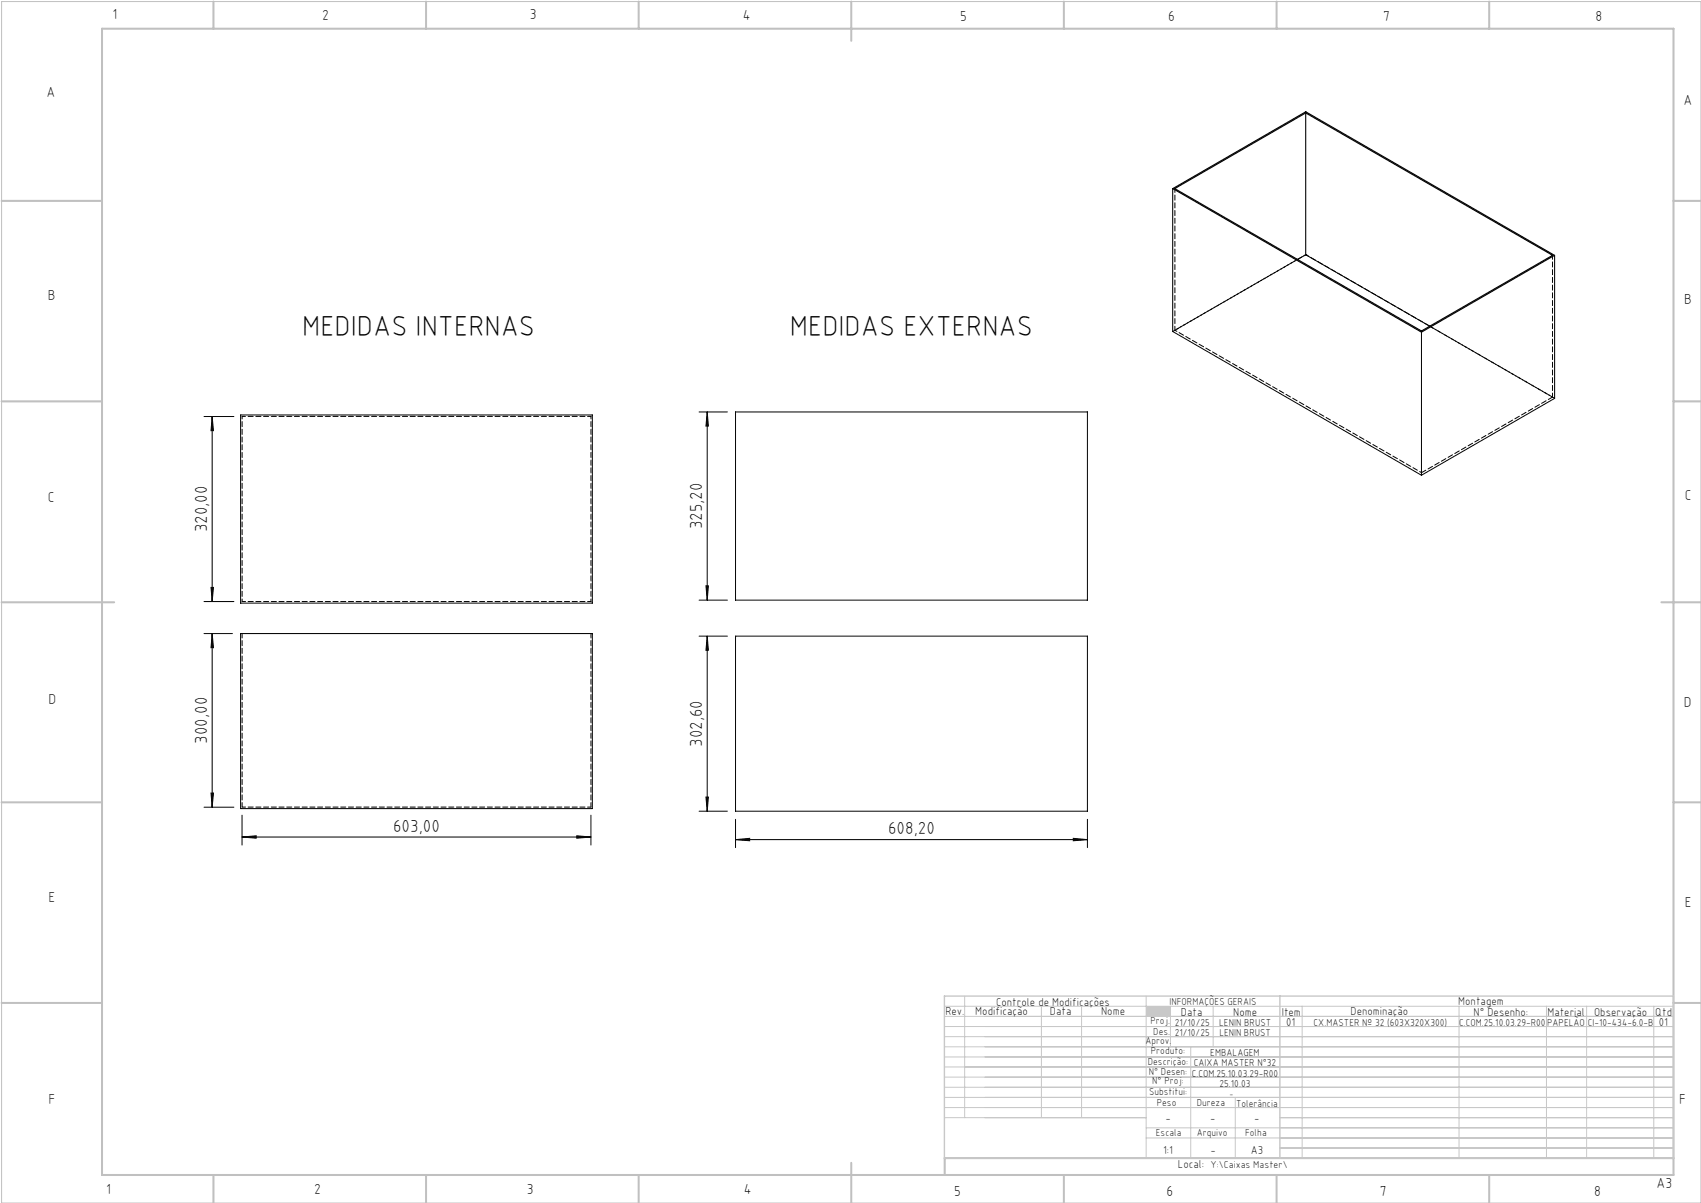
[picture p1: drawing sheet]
<svg xmlns="http://www.w3.org/2000/svg" width="420mm" height="297mm" viewBox="0 0 420 297" stroke-linecap="round" stroke-linejoin="round" font-family="sans-serif">
<path d="M.4 .4h419.6v296.6h-419.6z" fill="none" stroke="#c0c0c0" stroke-width=".25"/>
<g fill="none" stroke="#c0c0c0" stroke-width=".5">
<path d="M25.2 7.1h388v283h-388zM52.7 .4v6.7M105.2 .4v6.7M157.7 .4v6.7M210.2 .4v9.7M262.7 .4v6.7M315.2 .4v6.7M367.7 .4v6.7M.4 49.6h24.8M413.2 49.6h6.8M.4 99.1h24.8M413.2 99.1h6.8"/>
<path d="M.4 148.7h27.8M410.2 148.7h9.8M.4 198.1h24.8M413.2 198.1h6.8M.4 247.6h24.8M413.2 247.6h6.8M52.7 290.1v6.9M105.2 290.1v6.9M157.7 290.1v6.9M210.2 287.1v9.9M262.7 290.1v6.9M315.2 290.1v6.9"/>
<path d="M367.7 290.1v6.9M413.2 285.9h-179.9v4.2"/>
</g>
<g fill="none" stroke="#c3c8d2" stroke-width=".25">
<path d="M233.2 250.9h180M233.2 248.4h180M233.2 253.4h180M233.2 255.9h180M233.2 258.4h180M238.2 245.9v30M257.1 248.4v27.5M267.1 248.4v27.5M283 245.9v40M289 248.4v10M294 258.4v27.5M299.5 248.4v10"/>
<path d="M321.5 248.4v37.5M360.3 248.4v37.5M381.8 248.4v37.5M391.8 248.4v37.5M408.3 248.4v37.5M233.2 260.9h180M233.2 263.4h180M233.2 265.9h180M233.2 268.4h180M233.2 270.9h180M233.2 273.4h180M233.2 275.9h49.8"/>
<path d="M283 278.4h130.2M305 270.9v15M316 275.9h97.2M283 280.9h130.2M316 283.4h97.2"/>
</g>
<path d="M233.2 245.9h180v40h-180zM316 245.9v40" fill="none" stroke="#c3c8d2" stroke-width=".35"/>
<path d="M283 248.4h6v2.5h-6z" fill-rule="evenodd" fill="#c3c8d2"/>
<g fill="none" stroke="#000" stroke-width=".25">
<path d="M322.4 27.9v35M289.6 46.6v35.2l61.4 35.5M289.6 46.6l61.4 35.4M289.6 46.6l32.8-19 61.5 35.4M290.1 46.6l32.3-18.7 60.9 35.1-32.3 18.7zM322.4 62.9l30.6 17.6M322.4 62.9l-2 1.2M383.9 63l-32.9 19M383.9 63v35.4l-32.9 18.9M351 82v35.3M50.4 102.8h7.3M52.4 102.8v45.7"/>
<path d="M52.4 102.8l.3 3.5h-.6zM59.4 102.4h86.9v46.5h-86.9zM172.6 101.7h7M174.6 101.7v46.5M174.6 101.7l.3 3.5h-.6zM181.6 101.7h86.9v46.5h-86.9zM50.4 148.5h7.3M50.4 156.4h7M52.1 145h.6l-.3 3.5zM52.4 156.4v42.9M52.4 156.4l.3 3.5h-.6zM59.4 156.4h86.9v43.2h-86.9z"/>
<path d="M172.6 148.2h7M172.6 157.1h7M174.3 144.6h.6l-.3 3.6zM174.6 157.1v43.2M174.6 157.1l.3 3.4h-.6zM181.6 157.1h86.9v43.2h-86.9zM50.4 199.3h7.3M52.1 195.8h.6l-.3 3.5zM174.3 196.8h.6l-.3 3.5zM59.8 206.7l3.5-.4v.6zM59.8 201.3v7.3M59.8 206.7h86.1"/>
<path d="M142.4 206.3l3.5 .4-3.5 .2zM145.9 201.3v7.3M172.6 200.3h7M181.6 207.3l3.5-.3v.6zM181.6 202.3v7M181.6 207.3h86.9M265 207l3.5 .3-3.5 .3zM268.5 202.3v7"/>
</g>
<g fill="#000">
<path d="M52.1 145h.6l-.3 3.5zM52.4 102.8l.3 3.5h-.6zM174.3 144.6h.6l-.3 3.6zM174.6 101.7l.3 3.5h-.6z"/>
<path d="M52.4 156.4l.3 3.5h-.6zM52.1 195.8h.6l-.3 3.5zM174.6 157.1l.3 3.4h-.6zM174.3 196.8h.6l-.3 3.5z"/>
<path d="M59.8 206.7l3.5-.4v.6zM142.4 206.3l3.5 .4-3.5 .2zM181.6 207.3l3.5-.3v.6zM265 207l3.5 .3-3.5 .3z"/>
</g>
<path d="M59.8 156.4v42.9M145.9 156.4v42.9" fill="none" stroke="#000" stroke-width=".25" stroke-dasharray="1.3 .6" stroke-dashoffset=".2"/>
<path d="M383.9 98.3l-61.5-35.4M59.8 102.8h86.1M145.9 148.5h-86.1M59.8 199.3h86.1" fill="none" stroke="#000" stroke-width=".25" stroke-dasharray="1.3 .6" stroke-dashoffset=".4"/>
<path d="M145.9 102.8v45.7M59.8 148.5v-45.7" fill="none" stroke="#000" stroke-width=".25" stroke-dasharray="1.3 .6" stroke-dashoffset=".6"/>
<path d="M322.4 27.6v.3M322.4 62.9h.1M351 81.7v.3" fill="none" stroke="#000" stroke-width=".25" stroke-dasharray="1.3 .6"/>
<path d="M290.1 46.5v35M320.4 64l-30.3 17.5M383.3 63v35M383.3 98l-30.3-17.5" fill="none" stroke="#000" stroke-width=".25" stroke-dasharray="1.3 .6" stroke-dashoffset=".3"/>
<path d="M322.4 62.9l-32.8 18.9M290.1 81.5l60.9 35.2" fill="none" stroke="#000" stroke-width=".25" stroke-dasharray="1.3 .6" stroke-dashoffset=".7"/>
<path d="M351 116.7l32.3-18.7" fill="none" stroke="#000" stroke-width=".25" stroke-dasharray="1.3 .6" stroke-dashoffset=".1"/>
<g font-size="7.1">
<text x="74.6" y="82.9">MEDIDAS INTERNAS</text>
<text x="195" y="82.9">MEDIDAS EXTERNAS</text>
</g>
<g font-size="4.3">
<text x="51.1" y="131.4" transform="rotate(-90 51.1 131.4)">320,00</text>
<text x="173.3" y="130.7" transform="rotate(-90 173.3 130.7)">325,20</text>
<text x="51.1" y="183.6" transform="rotate(-90 51.1 183.6)">300,00</text>
<text x="173.3" y="184.4" transform="rotate(-90 173.3 184.4)">302,60</text>
<text x="97.1" y="205.3">603,00</text>
<text x="219.3" y="206">608,20</text>
</g>
<g font-size="3.6">
<text x="27.8" y="4.8">1</text>
<text x="79.5" y="4.9">2</text>
<text x="130.8" y="4.8">3</text>
<text x="183.4" y="4.9">4</text>
<text x="237.1" y="5.1">5</text>
<text x="288.4" y="5.2">6</text>
<text x="341.5" y="5.1">7</text>
<text x="394" y="5.2">8</text>
<text x="11.5" y="24">A</text>
<text x="415.7" y="25.8">A</text>
<text x="11.8" y="74.1">B</text>
<text x="415.8" y="75.1">B</text>
<text x="11.8" y="124">C</text>
<text x="416" y="123.5">C</text>
<text x="12" y="173.7">D</text>
<text x="415.8" y="174.7">D</text>
<text x="12" y="222.6">E</text>
<text x="416" y="223.9">E</text>
<text x="12" y="272.6">F</text>
<text x="414.6" y="272.6">F</text>
<text x="409" y="293.3">A3</text>
<text x="26.2" y="294.8">1</text>
<text x="77.6" y="294.8">2</text>
<text x="130.1" y="294.8">3</text>
<text x="183.7" y="294.7">4</text>
<text x="235.6" y="295.2">5</text>
<text x="288" y="295.2">6</text>
<text x="340.7" y="295.2">7</text>
<text x="393.6" y="295.2">8</text>
</g>
<g font-size="2.9">
<text x="240.8" y="250.6">Modificação</text>
<text x="259.2" y="250.6">Data</text>
<text x="271.9" y="250.6">Nome</text>
<text x="290.9" y="288.4">Local:</text>
</g>
<g font-size="2.8">
<text x="233.4" y="250.6">Rev.</text>
<text x="246" y="248.4">Controle de Modificações</text>
<text x="291.6" y="250.8">Data</text>
<text x="304.5" y="250.8">Nome</text>
<text x="316.5" y="250.9">Item</text>
<text x="333.5" y="250.5">Denominação</text>
<text x="360.1" y="248.2">Montagem</text>
<text x="363.9" y="250.8">N° Desenho:</text>
<text x="382.1" y="250.8">Material</text>
<text x="393.6" y="250.8">Observação</text>
<text x="408.7" y="250.9">Qtd</text>
<text x="317.6" y="253.3">01</text>
<text x="409.6" y="253.3">01</text>
<text x="287.7" y="276.9">-</text>
<text x="298.8" y="276.9">-</text>
<text x="309.7" y="276.9">-</text>
<text x="287.2" y="284.8">1:1</text>
<text x="298.9" y="284.8">-</text>
<text x="308.8" y="284.8">A3</text>
</g>
<g font-size="2.5">
<text x="288.7" y="248.2">INFORMAÇÕES GERAIS</text>
<text x="282.8" y="257.8">Aprov.</text>
<text x="284.1" y="252.9">Proj.</text>
<text x="284.8" y="255.4">Des.</text>
<text x="290.1" y="255.8">21/10/25</text>
<text x="290.1" y="253.3">21/10/25</text>
<text x="301" y="253.3">LENIN BRUST</text>
<text x="301.1" y="255.8">LENIN BRUST</text>
<text x="324.3" y="253.3">CX.MASTER Nº 32 (603X320X300)</text>
<text x="360.3" y="253.3">C.COM.25.10.03.29-R00</text>
<text x="382" y="253.3">PAPELÃO</text>
<text x="392" y="253.3">CI-10-434-6.0-B</text>
<text x="283.4" y="262.9">Descrição:</text>
<text x="284.2" y="260.3">Produto:</text>
<text x="294.7" y="263.3">CAIXA MASTER N°32</text>
<text x="298.8" y="260.7">EMBALAGEM</text>
<text x="283.7" y="265.4">N° Desen:</text>
<text x="284.5" y="267.7">N° Proj:</text>
<text x="294.3" y="265.9">C.COM.25.10.03.29-R00</text>
<text x="301.1" y="268.3">25.10.03</text>
<text x="283.7" y="270.4">Substitui:</text>
<text x="285.6" y="273">Peso</text>
<text x="295.5" y="273">Dureza</text>
<text x="305.2" y="273.3">Tolerância</text>
<text x="285.4" y="280.4">Escala</text>
<text x="295.5" y="280.4">Arquivo</text>
<text x="307.5" y="280.4">Folha</text>
<text x="298.9" y="288.4">Y:\Caixas Master\</text>
</g>
<text font-size="2.1" x="303.5" y="270.9">-</text>
</svg>
